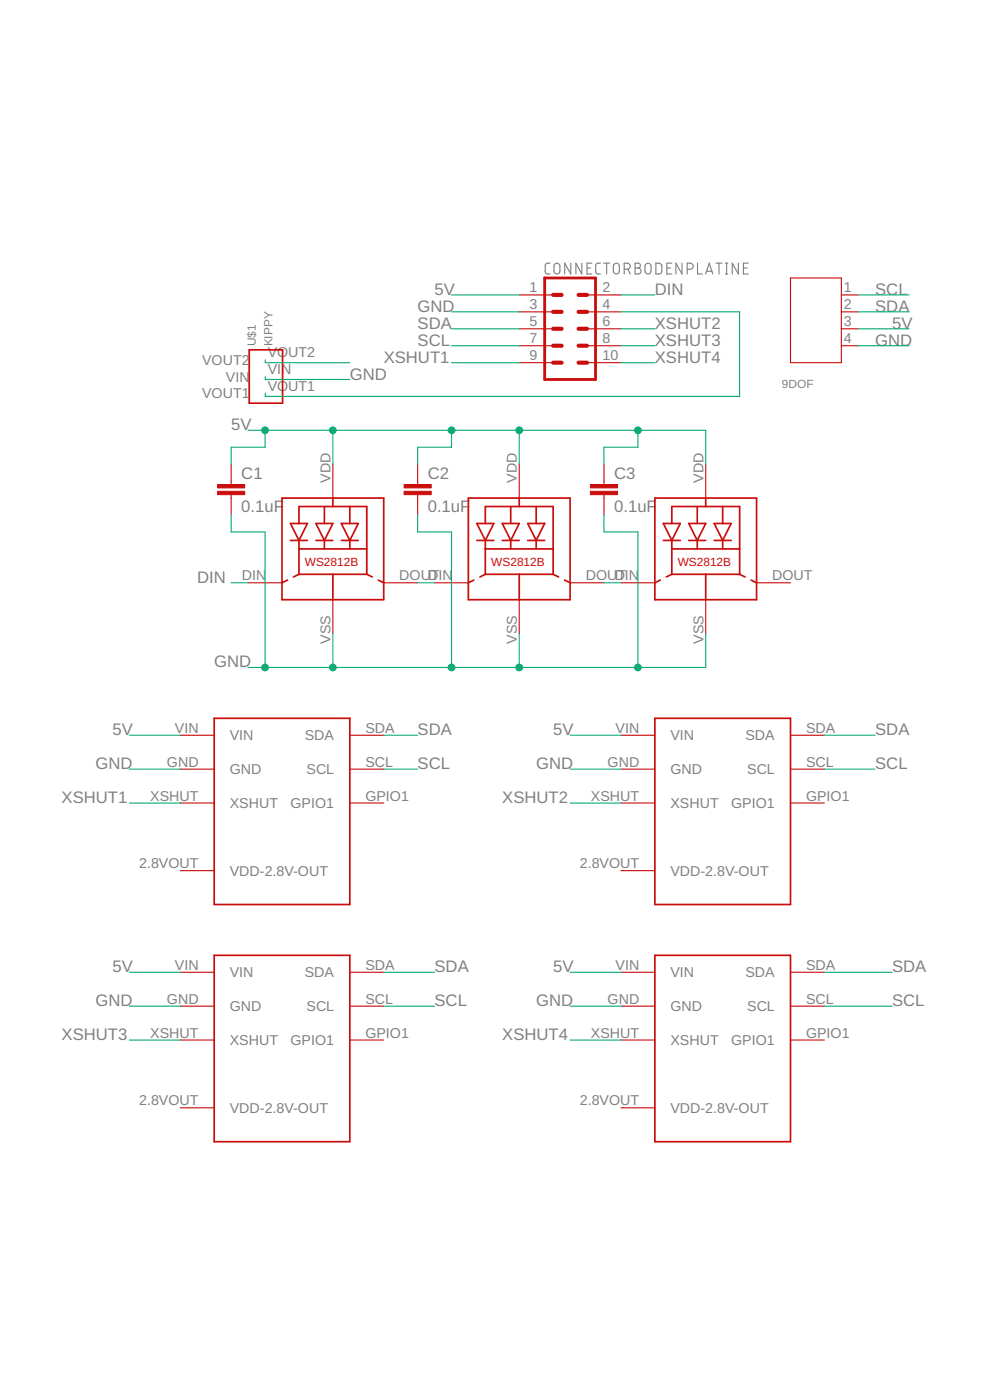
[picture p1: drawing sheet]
<svg xmlns="http://www.w3.org/2000/svg" width="148mm" height="210mm" viewBox="0 0 148 210" stroke-linecap="round" stroke-linejoin="round" font-family="sans-serif">
<g fill="none" stroke="#808080" stroke-width=".17">
<path d="M82.4 39.5h-.5l-.2 .3v1.1l.2 .2h.5M83.1 39.6a.44 .44 0 0 1 .5-.1 .44 .44 0 0 1 .3 .4v.7a.44 .44 0 0 1-.5 .5 .44 .44 0 0 1-.4-.5v-.9zM85.5 39.5v1.6l-.9-1.6v1.6M87.2 39.5v1.6l-.9-1.6v1.6M88.7 39.5h-.8v1.6h.8M90 39.5h-.5l-.3 .3 .1 1.1 .2 .2h.5M90.4 39.5h.9M90.9 39.5v1.6M92 39.6a.44 .44 0 0 1 .5-.1 .44 .44 0 0 1 .3 .4v.7a.46 .46 0 0 1-.5 .5 .46 .46 0 0 1-.4-.5v-.7zM95.1 39.5h.5a.36 .36 0 0 1 .3 .3 .36 .36 0 0 1-.3 .4 .46 .46 0 0 1 .5 .4 .46 .46 0 0 1-.5 .5h-.5zM96.8 39.6a.44 .44 0 0 1 .5-.1 .44 .44 0 0 1 .2 .4v.7a.46 .46 0 0 1-.4 .5 .46 .46 0 0 1-.5-.5v-.7zM98.3 39.5h.4a.47 .47 0 0 1 .4 .4v.7a.43 .43 0 0 1-.4 .5h-.4z"/>
<path d="M100.6 39.5h-.7v1.6h.7M102.2 39.5v1.6l-.9-1.6v1.6M104.5 39.5v1.6h.7M107.3 39.5h.9M107.7 39.5v1.6M108.7 39.5h.3M108.9 39.5v1.6M110.6 39.5v1.6l-.9-1.6v1.6M112.1 39.5h-.7v1.6h.7M87.9 40.2h.6M93.5 40.4h.5a.46 .46 0 0 0 .4-.5 .46 .46 0 0 0-.4-.4h-.5v1.6M94.1 40.4l.3 .7"/>
<path d="M95.1 40.2h.5M99.9 40.2h.6M103 40.4h.4a.46 .46 0 0 0 .5-.5 .46 .46 0 0 0-.5-.4h-.4v1.6M105.7 41.1l.6-1.6 .5 1.6M105.9 40.7h.8M108.7 41.1h.3M111.4 40.2h.5"/>
</g>
<g fill="none" stroke="#c90d0c" stroke-width=".25">
<path d="M37.3 52.5h5v8h-5zM42.2 74.7h15.3v15.2h-15.3zM43.5 78.5h2.6l-1.3 2.5zM44.8 78.5v-2.6h10.1v10.2M47.3 78.5h2.6l-1.3 2.5zM48.6 75.9v2.6M49.9 74.7v1.2M51.1 78.5h2.6l-1.3 2.5zM52.4 75.9v2.6M70.2 74.7h15.2v15.2h-15.2zM71.4 78.5h2.6l-1.3 2.5zM72.7 78.5v-2.6h10.2v10.2"/>
<path d="M75.2 78.5h2.6l-1.3 2.5zM76.5 75.9v2.6M77.8 74.7v1.2M79.1 78.5h2.5l-1.3 2.5zM80.3 75.9v2.6M98.1 74.7h15.2v15.2h-15.2zM99.4 78.5h2.5l-1.3 2.5zM100.6 78.5v-2.6h10.2v10.2M103.2 78.5h2.5l-1.2 2.5zM104.5 75.9v2.6M105.7 74.7v1.2M107 78.5h2.5l-1.2 2.5z"/>
<path d="M108.3 75.9v2.6M43.1 87l-.9 .4M43.5 81h2.6M44.8 81v5.1M44.8 86.1h10.1M44.8 82.3h10.1M44.8 86.1l-.8 .4M47.3 81h2.6M48.6 81v1.3M49.9 86.1v3.8M51.1 81h2.6M52.4 81v1.3"/>
<path d="M54.9 86.1l.9 .4M56.7 87l.8 .4M71 87l-.8 .4M71.4 81h2.6M72.7 86.1h10.2M72.7 82.3h10.2M72.7 81v5.1M72.7 86.1l-.8 .4M75.2 81h2.6M76.5 81v1.3M77.8 86.1v3.8M79.1 81h2.5"/>
<path d="M80.3 81v1.3M82.9 86.1l.8 .4M84.6 87l.8 .4M98.9 87l-.8 .4M99.4 81h2.5M100.6 86.1h10.2M100.6 82.3h10.2M100.6 81v5.1M100.6 86.1l-.8 .4M103.2 81h2.5M104.5 81v1.3M105.7 86.1v3.8"/>
<path d="M107 81h2.5M108.3 81v1.3M110.8 86.1l.8 .4M112.5 87l.8 .4M32.1 107.7h20.3v27.9h-20.3zM98.1 107.7h20.3v27.9h-20.3zM32.1 143.2h20.3v28h-20.3zM98.1 143.2h20.3v28h-20.3z"/>
</g>
<g fill="none" stroke="#c90d0c" stroke-width=".17">
<path d="M77.8 54.4h5.1M77.8 51.8h5.1M77.8 49.3h5.1M77.8 46.8h5.1M77.8 44.2h5.1M87.9 54.4h5.1M87.9 51.8h5.1M87.9 49.3h5.1M87.9 46.8h5.1M87.9 44.2h5.1M118.4 41.7h7.6v12.7h-7.6zM126 51.8h2.6"/>
<path d="M126 49.3h2.6M126 46.8h2.6M126 44.2h2.6M34.6 69.6v3M34.6 74.2v3M49.9 69.6v5.1M62.6 69.6v3M62.6 74.2v3M77.8 69.6v5.1M90.5 69.6v3M90.5 74.2v3M105.7 69.6v5.1"/>
<path d="M37.2 87.4h5M49.9 89.9v5.1M57.5 87.4h5.1M65.1 87.4h5.1M77.8 89.9v5.1M85.4 87.4h5.1M93 87.4h5.1M105.7 89.9v5.1M113.3 87.4h5.1M27 115.3h5.1M27 110.2h5.1M52.4 115.3h5.1"/>
<path d="M52.4 110.2h5.1M93 115.3h5.1M93 110.2h5.1M118.4 115.3h5.1M118.4 110.2h5.1M27 120.4h5.1M27 130.5h5.1M52.4 120.4h5.1M93 120.4h5.1M93 130.5h5.1M118.4 120.4h5.1M27 150.9h5.1"/>
<path d="M27 155.9h5.1M27 145.8h5.1M52.4 150.9h5.1M52.4 155.9h5.1M52.4 145.8h5.1M93 150.9h5.1M93 155.9h5.1M93 145.8h5.1M118.4 150.9h5.1M118.4 155.9h5.1M118.4 145.8h5.1M27 166.1h5.1"/>
<path d="M93 166.1h5.1"/>
</g>
<path d="M81.6 41.7h7.6v15.2h-7.6z" fill="none" stroke="#c90d0c" stroke-width=".42"/>
<path d="M82.9 49.3h1.2M82.9 51.8h1.2M82.9 54.4h1.2M82.9 44.2h1.2M82.9 46.8h1.2M86.7 49.3h1.2M86.7 51.8h1.2M86.7 54.4h1.2M86.7 44.2h1.2M86.7 46.8h1.2" fill="none" stroke="#c90d0c" stroke-width=".61"/>
<g fill="#c90d0c" stroke="#c90d0c" stroke-width=".15">
<path d="M32.6 73.7h4.1v.5h-4.1z"/>
<path d="M32.6 72.6h4.1v.6h-4.1z"/>
<path d="M60.5 73.7h4.1v.5h-4.1z"/>
<path d="M60.5 72.6h4.1v.6h-4.1z"/>
<path d="M88.5 73.7h4v.5h-4z"/>
<path d="M88.5 72.6h4v.6h-4z"/>
</g>
<g fill="none" stroke="#0dab76" stroke-width=".17">
<path d="M39.8 54v.4h12.6M39.8 56.5v.4h12.6M67.6 54.4h10.2M67.6 46.8h10.2M67.6 44.2h10.2M67.6 49.3h10.2M67.6 51.8h10.2M93 46.8h17.8v12.6h-71v-.5M93 54.4h5.1M93 44.2h5.1M93 49.3h5.1M93 51.8h5.1"/>
<path d="M128.6 46.8h7.6M128.6 44.2h7.6M128.6 49.3h7.6M128.6 51.8h7.6M34.6 77.2v2.6h5.1v20.3M37.2 64.5h68.5v5.1M39.7 64.5v2.6h-5.1v2.5M49.9 64.5v5.1M62.6 77.2v2.6h5v20.3M67.6 64.5v2.6h-5v2.5M77.8 64.5v5.1M90.5 77.2v2.6h5.1v20.3"/>
<path d="M95.6 64.5v2.6h-5.1v2.5M34.6 87.4h2.6M49.9 95v5.1M62.6 87.4h2.5M77.8 95v5.1M90.5 87.4h2.5M105.7 95v5.1h-68.5M19.4 110.2h7.6M19.4 115.3h7.6M57.5 110.2h5.1M57.5 115.3h5.1M85.4 110.2h7.6"/>
<path d="M85.4 115.3h7.6M123.5 110.2h7.6M123.5 115.3h7.6M19.4 120.4h7.6M85.4 120.4h7.6M19.4 145.8h7.6M19.4 150.9h7.6M19.4 155.9h7.6M57.5 145.8h7.6M57.5 150.9h7.6M85.4 145.8h7.6M85.4 150.9h7.6"/>
<path d="M85.4 155.9h7.6M123.5 145.8h10.1M123.5 150.9h10.1"/>
</g>
<g fill="#0dab76" stroke="#0dab76" stroke-width=".15">
<circle cx="77.8" cy="64.5" r=".51"/>
<circle cx="49.9" cy="64.5" r=".51"/>
<circle cx="39.7" cy="64.5" r=".51"/>
<circle cx="95.6" cy="64.5" r=".51"/>
<circle cx="67.6" cy="64.5" r=".51"/>
<circle cx="77.8" cy="100.1" r=".51"/>
<circle cx="49.9" cy="100.1" r=".51"/>
<circle cx="39.7" cy="100.1" r=".51"/>
<circle cx="67.6" cy="100.1" r=".51"/>
<circle cx="95.6" cy="100.1" r=".51"/>
</g>
<g font-size="2.5" fill="#808080">
<text x="62.6" y="46.7">GND</text>
<text x="65.1" y="44.2">5V</text>
<text x="98.1" y="44.2">DIN</text>
<text x="131.1" y="46.7">SDA</text>
<text x="131.1" y="44.2">SCL</text>
<text x="62.6" y="49.3">SDA</text>
<text x="62.6" y="51.8">SCL</text>
<text x="98.1" y="51.8">XSHUT3</text>
<text x="98.1" y="49.3">XSHUT2</text>
<text x="131.1" y="51.8">GND</text>
<text x="133.7" y="49.3">5V</text>
<text x="52.4" y="56.9">GND</text>
<text x="57.5" y="54.4">XSHUT1</text>
<text x="98.1" y="54.4">XSHUT4</text>
<text x="34.6" y="64.5">5V</text>
<text x="36.2" y="71.8">C1</text>
<text x="64.1" y="71.8">C2</text>
<text x="92" y="71.8">C3</text>
<text x="36.2" y="76.8">0.1uF</text>
<text x="64.1" y="76.8">0.1uF</text>
<text x="92" y="76.8">0.1uF</text>
<text x="29.6" y="87.4">DIN</text>
<text x="32.1" y="100.1">GND</text>
<text x="16.9" y="110.2">5V</text>
<text x="62.6" y="110.2">SDA</text>
<text x="82.9" y="110.2">5V</text>
<text x="131.1" y="110.2">SDA</text>
<text x="14.3" y="115.3">GND</text>
<text x="62.6" y="115.3">SCL</text>
<text x="80.3" y="115.3">GND</text>
<text x="131.1" y="115.3">SCL</text>
<text x="9.2" y="120.4">XSHUT1</text>
<text x="75.3" y="120.4">XSHUT2</text>
<text x="16.9" y="145.8">5V</text>
<text x="65.1" y="145.8">SDA</text>
<text x="82.9" y="145.8">5V</text>
<text x="133.7" y="145.8">SDA</text>
<text x="9.2" y="155.9">XSHUT3</text>
<text x="14.3" y="150.9">GND</text>
<text x="65.1" y="150.9">SCL</text>
<text x="75.3" y="155.9">XSHUT4</text>
<text x="80.3" y="150.9">GND</text>
<text x="133.7" y="150.9">SCL</text>
</g>
<g font-size="2.1" fill="#808080">
<text x="79.4" y="46.4">3</text>
<text x="79.4" y="43.9">1</text>
<text x="90.3" y="46.4">4</text>
<text x="90.3" y="43.9">2</text>
<text x="126.4" y="46.4">2</text>
<text x="126.4" y="43.9">1</text>
<text x="40.1" y="53.6">VOUT2</text>
<text x="79.4" y="51.5">7</text>
<text x="79.4" y="48.9">5</text>
<text x="90.3" y="51.5">8</text>
<text x="90.3" y="48.9">6</text>
<text x="126.4" y="48.9">3</text>
<text x="126.4" y="51.5">4</text>
<text x="30.3" y="59.7">VOUT1</text>
<text x="30.3" y="54.7">VOUT2</text>
<text x="33.9" y="57.2">VIN</text>
<text x="40.1" y="58.6">VOUT1</text>
<text x="40.1" y="56.1">VIN</text>
<text x="79.4" y="54">9</text>
<text x="90.3" y="54">10</text>
<text x="49.5" y="72.3" transform="rotate(-90 49.5 72.3)">VDD</text>
<text x="77.4" y="72.3" transform="rotate(-90 77.4 72.3)">VDD</text>
<text x="105.4" y="72.3" transform="rotate(-90 105.4 72.3)">VDD</text>
<text x="36.2" y="87">DIN</text>
<text x="59.8" y="87">DOUDIN</text>
<text x="64.6" y="87">T</text>
<text x="87.7" y="87">DOUDIN</text>
<text x="92.5" y="87">T</text>
<text x="115.7" y="87">DOUT</text>
<text x="49.5" y="96.5" transform="rotate(-90 49.5 96.5)">VSS</text>
<text x="77.4" y="96.5" transform="rotate(-90 77.4 96.5)">VSS</text>
<text x="105.4" y="96.5" transform="rotate(-90 105.4 96.5)">VSS</text>
<text x="26.2" y="109.9">VIN</text>
<text x="34.4" y="111">VIN</text>
<text x="45.7" y="111">SDA</text>
<text x="54.7" y="109.9">SDA</text>
<text x="92.2" y="109.9">VIN</text>
<text x="100.4" y="111">VIN</text>
<text x="111.7" y="111">SDA</text>
<text x="120.8" y="109.9">SDA</text>
<text x="25" y="115">GND</text>
<text x="34.4" y="116.1">GND</text>
<text x="45.9" y="116.1">SCL</text>
<text x="54.7" y="115">SCL</text>
<text x="91" y="115">GND</text>
<text x="100.4" y="116.1">GND</text>
<text x="111.9" y="116.1">SCL</text>
<text x="120.8" y="115">SCL</text>
<text x="22.5" y="120">XSHUT</text>
<text x="34.4" y="121.1">XSHUT</text>
<text x="43.5" y="121.1">GPIO1</text>
<text x="54.7" y="120">GPIO1</text>
<text x="88.5" y="120">XSHUT</text>
<text x="100.4" y="121.1">XSHUT</text>
<text x="109.5" y="121.1">GPIO1</text>
<text x="120.8" y="120">GPIO1</text>
<text x="20.8" y="130.2">2.8VOUT</text>
<text x="34.4" y="131.3">VDD-2.8V-OUT</text>
<text x="86.9" y="130.2">2.8VOUT</text>
<text x="100.4" y="131.3">VDD-2.8V-OUT</text>
<text x="26.2" y="145.4">VIN</text>
<text x="34.4" y="146.5">VIN</text>
<text x="45.7" y="146.5">SDA</text>
<text x="54.7" y="145.4">SDA</text>
<text x="92.2" y="145.4">VIN</text>
<text x="100.4" y="146.5">VIN</text>
<text x="111.7" y="146.5">SDA</text>
<text x="120.8" y="145.4">SDA</text>
<text x="22.5" y="155.6">XSHUT</text>
<text x="25" y="150.5">GND</text>
<text x="34.4" y="151.6">GND</text>
<text x="45.9" y="151.6">SCL</text>
<text x="54.7" y="155.6">GPIO1</text>
<text x="54.7" y="150.5">SCL</text>
<text x="88.5" y="155.6">XSHUT</text>
<text x="91" y="150.5">GND</text>
<text x="100.4" y="151.6">GND</text>
<text x="111.9" y="151.6">SCL</text>
<text x="120.8" y="155.6">GPIO1</text>
<text x="120.8" y="150.5">SCL</text>
<text x="34.4" y="156.7">XSHUT</text>
<text x="43.5" y="156.7">GPIO1</text>
<text x="100.4" y="156.7">XSHUT</text>
<text x="109.5" y="156.7">GPIO1</text>
<text x="20.8" y="165.7">2.8VOUT</text>
<text x="34.4" y="166.9">VDD-2.8V-OUT</text>
<text x="86.9" y="165.7">2.8VOUT</text>
<text x="100.4" y="166.9">VDD-2.8V-OUT</text>
</g>
<g font-size="1.8" fill="#808080">
<text x="38.3" y="51.9" transform="rotate(-90 38.3 51.9)">U$1</text>
<text x="40.8" y="51.9" transform="rotate(-90 40.8 51.9)">KIPPY</text>
<text x="117.2" y="58.2">9DOF</text>
</g>
<g font-size="1.8" fill="#c90d0c">
<text x="45.7" y="84.8">WS2812B</text>
<text x="73.6" y="84.8">WS2812B</text>
<text x="101.5" y="84.8">WS2812B</text>
</g>
</svg>
